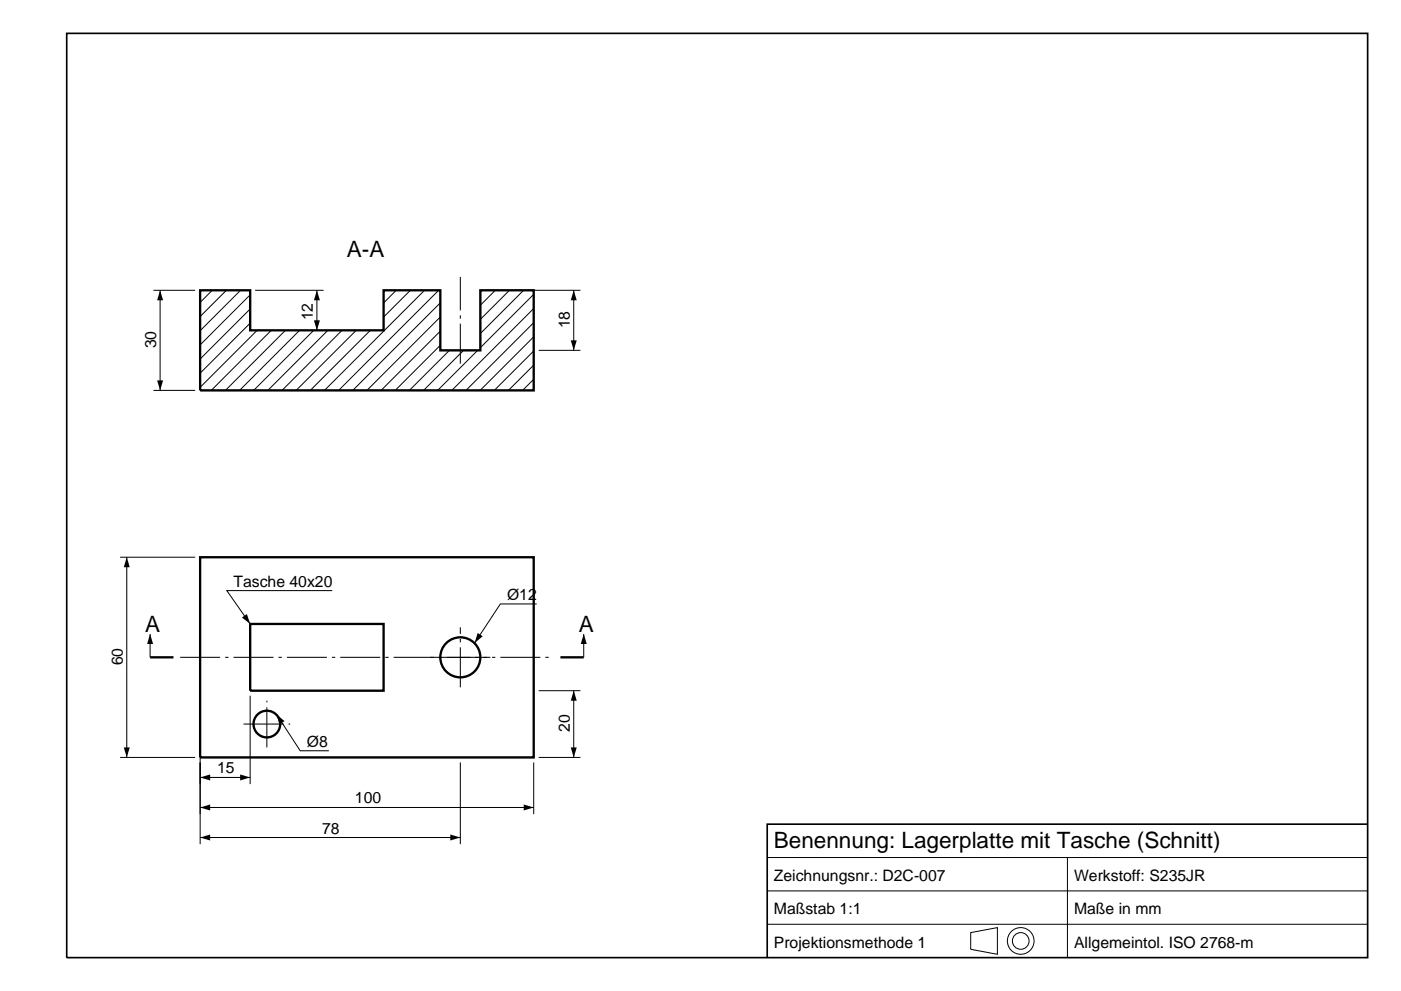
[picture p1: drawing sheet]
<svg xmlns="http://www.w3.org/2000/svg" width="420mm" height="297mm" viewBox="0 0 420 297" stroke-linecap="round" stroke-linejoin="round" font-family="sans-serif">
<path d="M20 10h390v277h-390zM410 247h-180v40" fill="none" stroke="#000" stroke-width=".5"/>
<g fill="none" stroke="#000" stroke-width=".3">
<path d="M46 87h12.5M48 87v30M63.6 87l-3.6 3.6M67.9 87l-7.9 7.9M72.1 87l-12.1 12.1M75 96.8l-15 15M75 92.6l-15 15M75 88.4l-15 15M76.5 87h20.5M77.1 99l-17.1 17.1M81.3 99l-18 18M85.6 99l-18 18"/>
<path d="M89.8 99l-18 18M94.1 99l-18 18M95 87v12M98.3 99l-18 18M102.5 99l-18 18M106.8 99l-18 18M111 99l-18 18M118.8 87l-3.8 3.8M123 87l-8 8M127.3 87l-30 30M131.5 87l-30 30M132 99.2l-17.8 17.8"/>
<path d="M132 95l-22 22M132 90.8l-26.2 26.2M144.2 87l-.2 .2M145.5 87h28.5M148.5 87l-4.5 4.5M152.7 87l-8.7 8.7M157 87l-13 13M160 96.7l-20.3 20.3M160 92.5l-24.5 24.5M160 88.2l-16 16M172 87v18M46 117h12.5"/>
<path d="M132 103.5l-13.5 13.5M134.7 105l-12 12M139 105l-12 12M143.2 105l-12 12M160 113.7l-3.3 3.3M160 109.4l-7.6 7.6M160 105.2l-11.8 11.8M160 100.9l-16.1 16.1M161.5 105h12.5M36 167h22.5M38 167v60M99.6 177h-31.6l7 10"/>
<path d="M45 190v7M160.9 181h-10.9l-7.7 11.7M175 190v7M60 208.5v44.5M75 208.5v26.5M82.9 214.1l7.1 10.9h8.6M161.5 207h12.5M172 207v20M36 227h22.5M60 233h15M138 228.5v24.5M160 228.5v15.5"/>
<path d="M161.5 227h12.5M60 242h100M60 251h78M230 257h180M320 257v30M230 277h180M230 267h180M291 279.5l8-1.5v8l-8-1.5z"/>
<circle cx="306" cy="282" r="4"/>
<circle cx="306" cy="282" r="2.5"/>
</g>
<g fill="none" stroke="#000" stroke-width=".7" stroke-linecap="butt">
<path d="M60 87h15v12h40v-12h17v18h12v-18h16v30h-100zM60 167h100v60h-100zM45 197h7M75 187h40v20h-40zM168 197h7"/>
<circle cx="138" cy="197" r="6"/>
<circle cx="80" cy="217" r="4"/>
</g>
<path d="M138 109v-26M54 197h112M129 197h18M73 217h14M138 206v-18M80 224v-14" fill="none" stroke="#000" stroke-width=".3" stroke-dasharray="12 1.5 1 1.5" stroke-linecap="butt"/>
<g fill="#000">
<path d="M48 87l.9 3h-1.8zM94.1 96h1.8l-.9 3zM95 87l.9 3h-1.8zM172 87l.9 3h-1.8zM47.1 114h1.8l-.9 3zM171.1 102h1.8l-.9 3zM38 167l.9 3h-1.8zM45 190l.9 3h-1.8zM72.5 185.1l1.5-1.1 1 3zM143.2 189.7l1.5 1-2.4 2zM175 190l.9 3h-1.8zM82.9 214.1l2.4 2-1.5 1z"/>
<path d="M172 207l.9 3h-1.8zM37.1 224h1.8l-.9 3zM60 233l3-.9v1.8zM72 232.1l3 .9-3 .9zM171.1 224h1.8l-.9 3zM60 242l3-.9v1.8zM60 251l3-.9v1.8zM135 250.1l3 .9-3 .9zM157 241.1l3 .9-3 .9z"/>
</g>
<g font-size="6.7">
<text x="104" y="77">A-A</text>
<text x="43.5" y="189.5">A</text>
<text x="173.5" y="189.5">A</text>
<text x="232" y="254">Benennung: Lagerplatte mit Tasche (Schnitt)</text>
</g>
<g font-size="4.7">
<text x="93.8" y="96" transform="rotate(-90 93.8 96)">12</text>
<text x="170.8" y="98.4" transform="rotate(-90 170.8 98.4)">18</text>
<text x="46.8" y="104.4" transform="rotate(-90 46.8 104.4)">30</text>
<text x="70" y="175.8">Tasche 40x20</text>
<text x="152" y="179.8">Ø12</text>
<text x="36.8" y="199.4" transform="rotate(-90 36.8 199.4)">60</text>
<text x="170.8" y="219.4" transform="rotate(-90 170.8 219.4)">20</text>
<text x="92" y="223.8">Ø8</text>
<text x="65.1" y="231.8">15</text>
<text x="106.4" y="240.8">100</text>
<text x="96.6" y="249.8">78</text>
<text x="232" y="264">Zeichnungsnr.: D2C-007</text>
<text x="322" y="264">Werkstoff: S235JR</text>
<text x="232" y="274">Maßstab 1:1</text>
<text x="322" y="274">Maße in mm</text>
<text x="232" y="284">Projektionsmethode 1</text>
<text x="322" y="284">Allgemeintol. ISO 2768-m</text>
</g>
</svg>
